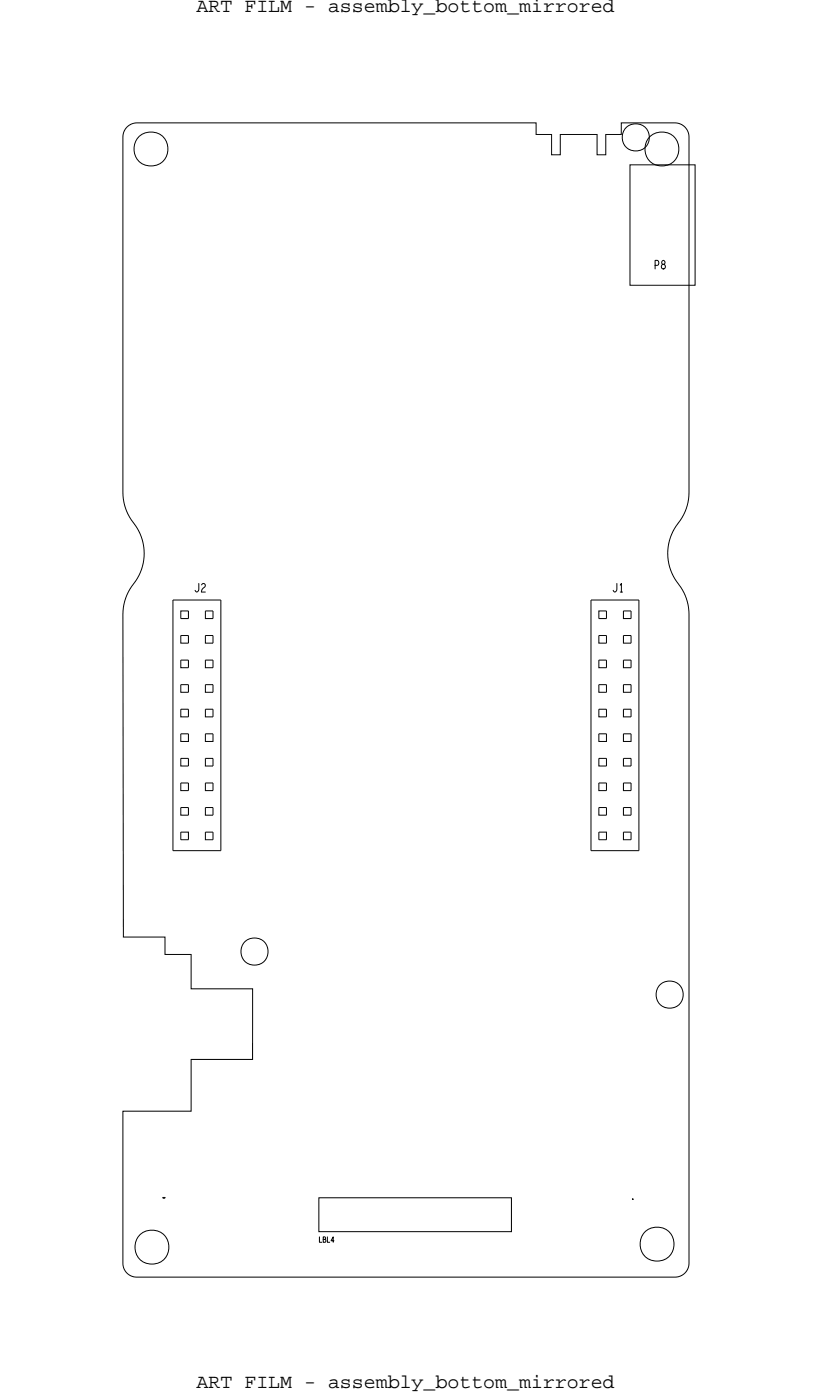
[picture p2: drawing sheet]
<svg xmlns="http://www.w3.org/2000/svg" width="85mm" height="145mm" viewBox="0 0 85 145" stroke-linecap="round" stroke-linejoin="round" font-family="sans-serif">
<!-- layer: Board Outline -->
<path d="M13.1 13.1l.5-.3 .6-.1h41.2v1.2h1.6v2.1h.9v-2.1h3.8v2.1h.9v-2.1h1.6v-1.2h5.5a1.46 1.46 0 0 1 1.5 1.5v36.7a5.8 5.8 0 0 1-1.5 3.8 5.1 5.1 0 0 0 .6 6 5.1 5.1 0 0 1 .9 2.8v67.1a1.44 1.44 0 0 1-1.4 1.4h-55.7a1.43 1.43 0 0 1-1.4-1.4v-15.7h7.1v-5.4h6.3v-7.3h-6.3v-3.5h-2.7v-1.8h-4.3l-.1-33.4a5.8 5.8 0 0 1 1.5-3.8 5.1 5.1 0 0 0-.6-6 5.1 5.1 0 0 1-.9-2.8v-36.7l.1-.6z" fill="none" stroke="#000" stroke-width=".1"/>
<!-- layer: Components -->
<g fill="none" stroke="#000" stroke-width=".1">
<path d="M65.1 17h6.7v12.5h-6.7zM17.9 62h4.9v25.9h-4.9zM18.7 63.1h.8v.8h-.8zM18.7 65.7h.8v.8h-.8zM18.7 68.2h.8v.8h-.8zM18.7 70.8h.8v.8h-.8zM18.7 73.3h.8v.8h-.8zM18.7 75.8h.8v.8h-.8zM18.7 78.4h.8v.8h-.8zM21.2 63.1h.8v.8h-.8zM21.2 65.7h.8v.8h-.8zM21.2 68.2h.8v.8h-.8z"/>
<path d="M21.2 70.8h.8v.8h-.8zM21.2 73.3h.8v.8h-.8zM21.2 75.8h.8v.8h-.8zM21.2 78.4h.8v.8h-.8zM61.1 62h4.9v25.9h-4.9zM61.9 63.1h.8v.8h-.8zM61.9 65.7h.8v.8h-.8zM61.9 68.2h.8v.8h-.8zM61.9 70.8h.8v.8h-.8zM61.9 73.3h.8v.8h-.8zM61.9 75.8h.8v.8h-.8zM61.9 78.4h.8v.8h-.8z"/>
<path d="M64.4 63.1h.8v.8h-.8zM64.4 65.7h.8v.8h-.8zM64.4 68.2h.8v.8h-.8zM64.4 70.8h.8v.8h-.8zM64.4 73.3h.8v.8h-.8zM64.4 75.8h.8v.8h-.8zM64.4 78.4h.8v.8h-.8zM18.7 86h.8v.8h-.8zM18.7 80.9h.8v.8h-.8zM18.7 83.5h.8v.8h-.8zM21.2 86h.8v.8h-.8zM21.2 80.9h.8v.8h-.8z"/>
<path d="M21.2 83.5h.8v.8h-.8zM61.9 86h.8v.8h-.8zM61.9 80.9h.8v.8h-.8zM61.9 83.5h.8v.8h-.8zM64.4 86h.8v.8h-.8zM64.4 80.9h.8v.8h-.8zM64.4 83.5h.8v.8h-.8zM33 123.8h19.9v3.5h-19.9z"/>
<circle cx="15.6" cy="15.4" r="1.76"/>
<circle cx="65.7" cy="14.2" r="1.41"/>
<circle cx="68.4" cy="15.4" r="1.76"/>
<circle cx="26.3" cy="98.4" r="1.41"/>
<circle cx="69.2" cy="102.8" r="1.41"/>
<circle cx="15.7" cy="128.9" r="1.76"/>
<circle cx="67.9" cy="128.6" r="1.76"/>
</g>
<!-- layer: Text -->
<g fill="none" stroke="#000" stroke-width=".1">
<path d="M67.7 27.4h.2l.2-.1v-.2l-.2-.2h-.2v.9M68.5 26.9l-.1 .2v.2a.24 .24 0 0 1 .4 .1 .24 .24 0 0 1-.1 .3 .24 .24 0 0 1-.3 0l-.1-.1a.27 .27 0 0 1 .4-.3v-.3zM20.5 60.3v.7l-.2 .2-.1-.2M20.8 60.5a.21 .21 0 0 1 .3-.2 .21 .21 0 0 1 .1 .4 .59 .59 0 0 0-.4 .5h.4M63.7 60.3v.7l-.2 .2-.1-.2M64.1 60.5l.1-.2v.9M64.1 61.2h.2M16.8 123.8h.1M16.9 123.8h.1M17 123.8h.1M33 127.8v.6h.3M33.4 128.1h.2l.1 .1-.1 .2h-.2v-.6l.2 .1v.2"/>
<path d="M33.8 127.8v.6h.3M34.5 128.2h-.3l.2-.4v.6M65.4 123.9v.1M65.4 123.9h.1M65.4 124h.1"/>
</g>
<g font-size="2.1">
<text x="20.3" y="1.2">ART FILM - assembly_bottom_mirrored</text>
<text x="20.3" y="143.5">ART FILM - assembly_bottom_mirrored</text>
</g>
</svg>
